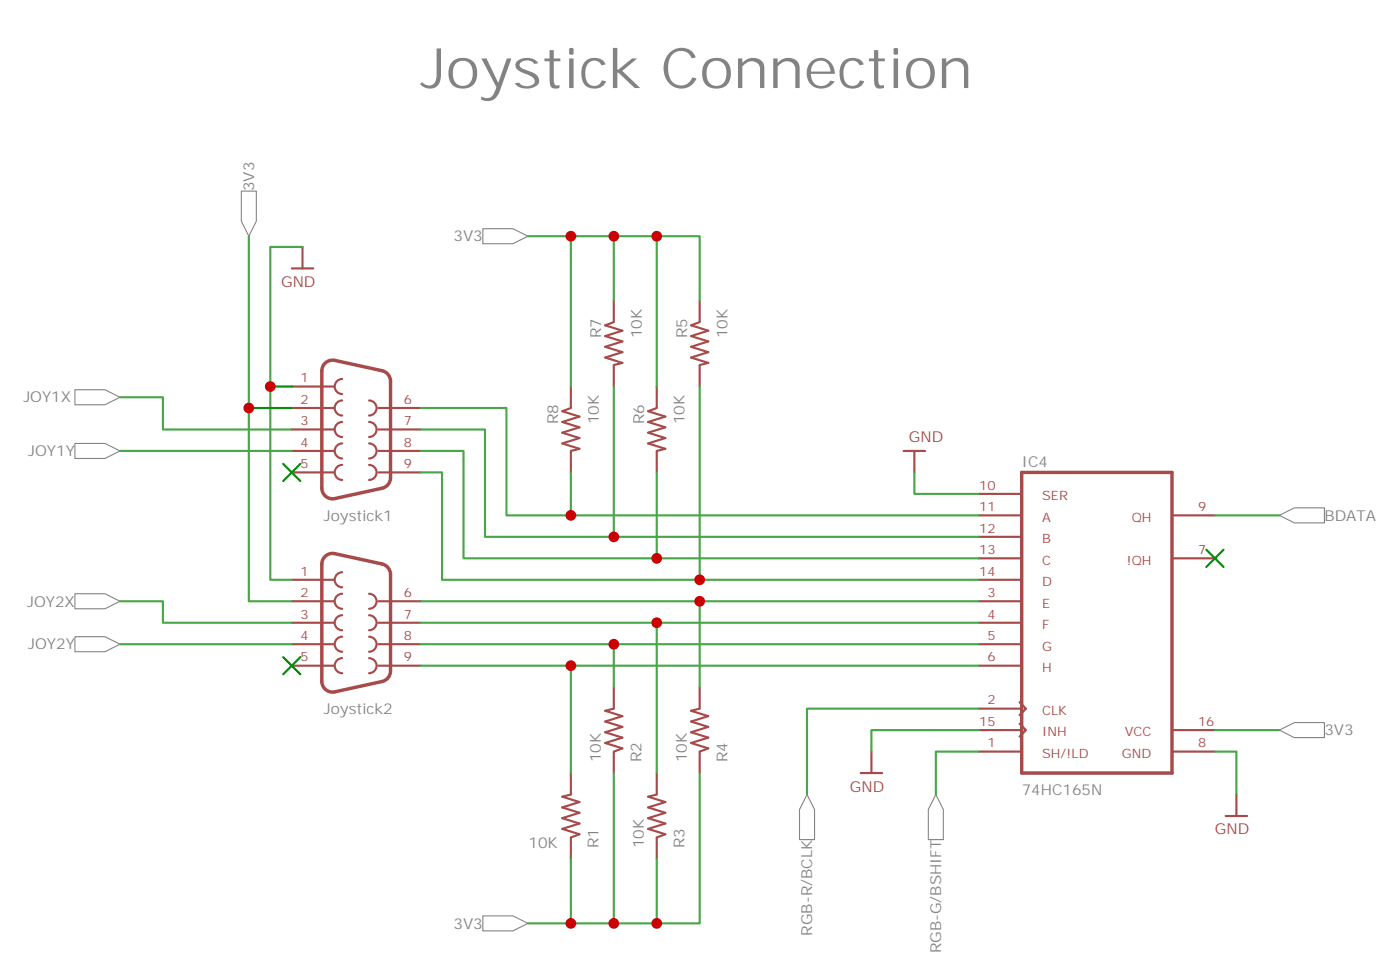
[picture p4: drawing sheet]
<svg xmlns="http://www.w3.org/2000/svg" width="230mm" height="161mm" viewBox="0 0 230 161" stroke-linecap="round" stroke-linejoin="round" font-family="sans-serif">
<g fill="none" stroke="#a64a4a" stroke-width=".35">
<path d="M100.9 49.4v3.5M100.9 52.9l-1.5 .5 2.9 .9-2.9 .9 2.9 .9-2.9 .9 2.9 .9-2.9 .8 2.9 .9-1.4 .4M115 49.4v3.5M115 52.9l-1.4 .5 2.8 .9-2.8 .9 2.8 .9-2.8 .9 2.8 .9-2.8 .8 2.8 .9-1.4 .4M47.9 63.5h7M47.9 67h7M47.9 70.6h7M47.9 74.1h7M47.9 77.6h7M56.2 65.8a1.23 1.23 0 0 0-1.2 1.2 1.23 1.23 0 0 0 1.2 1.3M56.2 62.3a1.23 1.23 0 0 0-1.2 1.2 1.23 1.23 0 0 0 1.2 1.2M56.2 69.3a1.23 1.23 0 0 0-1.2 1.3 1.23 1.23 0 0 0 1.2 1.2"/>
<path d="M56.2 72.8a1.23 1.23 0 0 0-1.2 1.3 1.23 1.23 0 0 0 1.2 1.2M56.2 76.4a1.23 1.23 0 0 0-1.2 1.2 1.23 1.23 0 0 0 1.2 1.2M60.6 65.8a1.23 1.23 0 0 1 1.3 1.2 1.23 1.23 0 0 1-1.3 1.3M60.6 72.8a1.23 1.23 0 0 1 1.3 1.3 1.23 1.23 0 0 1-1.3 1.2M60.6 69.3a1.23 1.23 0 0 1 1.3 1.3 1.23 1.23 0 0 1-1.3 1.2M60.6 76.4a1.23 1.23 0 0 1 1.3 1.2 1.23 1.23 0 0 1-1.3 1.2M62.2 67h6.9M62.2 70.6h6.9M62.2 74.1h6.9M62.2 77.6h6.9M93.8 63.5v3.5M93.8 74.1v3.5"/>
<path d="M93.8 67l-1.4 .6 2.8 .8-2.8 .9 2.8 .9-2.8 .9 2.8 .9-2.8 .8 2.8 .9-1.4 .4M100.9 60v3.5M107.9 63.5v3.5M107.9 74.1v3.5M107.9 67l-1.4 .6 2.8 .8-2.8 .9 2.8 .9-2.8 .9 2.8 .9-2.8 .8 2.8 .9-1.4 .4M115 60v3.5M47.9 98.8h7M47.9 95.2h7M56.2 97.5a1.23 1.23 0 0 0-1.2 1.3 1.23 1.23 0 0 0 1.2 1.2M56.2 94a1.23 1.23 0 0 0-1.2 1.3 1.23 1.23 0 0 0 1.2 1.2M60.6 97.5a1.23 1.23 0 0 1 1.3 1.3 1.23 1.23 0 0 1-1.3 1.2M62.2 98.8h6.9"/>
<path d="M160.8 98.8h7M160.8 91.7h7M160.8 84.7h7M160.8 81.1h7M160.8 88.2h7M160.8 95.2h7M192.7 91.7h6.9M192.7 84.7h6.9M47.9 102.3h7M47.9 105.8h7M47.9 109.4h7M56.2 101.1a1.23 1.23 0 0 0-1.2 1.2 1.23 1.23 0 0 0 1.2 1.2"/>
<path d="M56.2 104.6a1.23 1.23 0 0 0-1.2 1.2 1.23 1.23 0 0 0 1.2 1.3M56.2 108.1a1.23 1.23 0 0 0-1.2 1.3 1.23 1.23 0 0 0 1.2 1.2M60.6 104.6a1.23 1.23 0 0 1 1.3 1.2 1.23 1.23 0 0 1-1.3 1.3M60.6 101.1a1.23 1.23 0 0 1 1.3 1.2 1.23 1.23 0 0 1-1.3 1.2M60.6 108.1a1.23 1.23 0 0 1 1.3 1.3 1.23 1.23 0 0 1-1.3 1.2M62.2 102.3h6.9M62.2 105.8h6.9M62.2 109.4h6.9M100.9 116.4l-1.5 .4 2.9 .9-2.9 .8 2.9 .9-2.9 .9 2.9 .9-2.9 .9 2.9 .8-1.4 .6M100.9 112.9v3.5M115 116.4l-1.4 .4 2.8 .9-2.8 .8 2.8 .9-2.8 .9 2.8 .9-2.8 .9 2.8 .8-1.4 .6M115 112.9v3.5"/>
<path d="M160.8 116.4h7M160.8 102.3h7M160.8 105.8h7M160.8 109.4h7M160.8 119.9h7M167.5 115.4l1.1 1-1.1 1.1M167.5 118.9l1.1 1-1.1 1.1M192.7 119.9h6.9M93.8 130.5l-1.4 .4 2.8 .9-2.8 .8 2.8 .9-2.8 .9 2.8 .9-2.8 .9 2.8 .9-1.4 .5M93.8 127v3.5M93.8 137.6v3.5M100.9 123.5v3.5"/>
<path d="M107.9 130.5l-1.4 .4 2.8 .9-2.8 .8 2.8 .9-2.8 .9 2.8 .9-2.8 .9 2.8 .9-1.4 .5M107.9 127v3.5M107.9 137.6v3.5M115 123.5v3.5M160.8 123.5h7M192.7 123.5h6.9"/>
</g>
<path d="M64.2 62.6a1.77 1.77 0 0 0-1.4-1.7l-7.8-1.7a1.76 1.76 0 0 0-2.1 1.7v19.3a1.76 1.76 0 0 0 2.1 1.7l7.8-1.7a1.76 1.76 0 0 0 1.4-1.7v-15.9M167.9 77.6h24.7v49.4h-24.7zM53.4 91.4a1.75 1.75 0 0 1 1.6-.4l7.8 1.7a1.77 1.77 0 0 1 1.4 1.7v15.8a1.76 1.76 0 0 1-1.4 1.8l-7.8 1.7a1.76 1.76 0 0 1-2.1-1.8v-19.2v-.5z" fill="none" stroke="#a64a4a" stroke-width=".56"/>
<g fill="#fff" stroke="#828282" stroke-width=".18">
<path d="M79.3 150.5h5l2.4 1.2-2.4 1.2h-5z"/>
<path d="M79.3 37.6h5l2.4 1.2-2.4 1.2h-5z"/>
<path d="M210.2 119.9l2.5-1.2h4.9v2.5h-4.9z"/>
<path d="M39.7 31.4h2.4v4.9l-1.2 2.5-1.2-2.5z"/>
<path d="M153.8 130.5l1.2 2.5v4.9h-2.5v-4.9z"/>
<path d="M132.6 130.5l1.2 2.5v4.9h-2.4v-4.9z"/>
<path d="M210.2 84.7l2.5-1.3h4.9v2.5h-4.9z"/>
<path d="M12.3 97.5h5l2.4 1.3-2.4 1.2h-5z"/>
<path d="M12.3 104.6h5l2.4 1.2-2.4 1.3h-5z"/>
<path d="M12.3 72.8h5l2.4 1.3-2.4 1.2h-5z"/>
<path d="M12.3 64h5l2.4 1.3-2.4 1.2h-5z"/>
</g>
<path d="M47.9 44.1h3.6M49.7 40.6v3.5M148.5 74.1h3.5M150.2 74.1v3.5M141.4 127h3.6M143.2 123.5v3.5M201.4 134.1h3.5M203.2 130.5v3.6" fill="none" stroke="#a64a4a" stroke-width=".35"/>
<g fill="none" stroke="#4aa64a" stroke-width=".35">
<path d="M40.9 38.8v60h7M86.7 38.8h7.1v24.7M93.8 38.8h7.1v10.6M100.9 38.8h7v24.7M107.9 38.8h7.1v10.6M49.7 40.6h-5.3v54.6h3.5M19.7 65.3h7.1v5.3h21.1M19.7 74.1h28.2M69.1 67h14.1v17.7h77.6M69.1 70.6h10.6v17.6h81.1M69.1 74.1h7.1v17.6h84.6M69.1 77.6h3.5v17.6h88.2"/>
<path d="M93.8 77.6v7.1M100.9 63.5v24.7M107.9 77.6v14.1M115 63.5v31.7M150.2 77.6v3.5h10.6M19.7 98.8h7.1v3.5h21.1M69.1 98.8h91.7M115 98.8v14.1M199.6 84.7h10.6M19.7 105.8h28.2M69.1 102.3h91.7M69.1 105.8h91.7"/>
<path d="M69.1 109.4h91.7M93.8 109.4v17.6M100.9 105.8v7.1M107.9 102.3v24.7M160.8 116.4h-28.2v14.1M160.8 119.9h-17.6v3.6M199.6 119.9h10.6M100.9 127v24.7M115 127v24.7h-28.3M160.8 123.5h-7v7M199.6 123.5h3.6v7M93.8 141.1v10.6"/>
<path d="M107.9 141.1v10.6"/>
</g>
<path d="M40.9 67h7M44.4 63.5h3.5" fill="none" stroke="#008700" stroke-width=".35"/>
<g fill="#c00">
<circle cx="40.9" cy="67" r=".88"/>
<circle cx="93.8" cy="151.7" r=".88"/>
<circle cx="100.9" cy="151.7" r=".88"/>
<circle cx="107.9" cy="151.7" r=".88"/>
<circle cx="107.9" cy="38.8" r=".88"/>
<circle cx="100.9" cy="38.8" r=".88"/>
<circle cx="93.8" cy="38.8" r=".88"/>
<circle cx="93.8" cy="84.7" r=".88"/>
<circle cx="100.9" cy="88.2" r=".88"/>
<circle cx="107.9" cy="91.7" r=".88"/>
<circle cx="115" cy="95.2" r=".88"/>
<circle cx="115" cy="98.8" r=".88"/>
<circle cx="107.9" cy="102.3" r=".88"/>
<circle cx="100.9" cy="105.8" r=".88"/>
<circle cx="93.8" cy="109.4" r=".88"/>
<circle cx="44.4" cy="63.5" r=".88"/>
</g>
<g fill="#c00" stroke="#008700" stroke-width=".35">
<path d="M198.2 90.3l2.8 2.8zM201 90.3l-2.8 2.8z"/>
<path d="M46.5 107.9l2.9 2.9zM49.4 107.9l-2.9 2.9z"/>
<path d="M46.5 76.2l2.9 2.8zM49.4 76.2l-2.9 2.8z"/>
</g>
<text font-size="9.2" fill="#838383" x="69.1" y="14.5">Joystick Connection</text>
<g font-size="2.5" fill="#838383">
<text x="41.8" y="31.4" transform="rotate(-90 41.8 31.4)">3V3</text>
<text x="74.5" y="39.7">3V3</text>
<text x="98.8" y="55.6" transform="rotate(-90 98.8 55.6)">R7</text>
<text x="105.4" y="55.6" transform="rotate(-90 105.4 55.6)">10K</text>
<text x="112.9" y="55.6" transform="rotate(-90 112.9 55.6)">R5</text>
<text x="119.6" y="55.6" transform="rotate(-90 119.6 55.6)">10K</text>
<text x="3.8" y="66.1">JOY1X</text>
<text x="91.7" y="69.7" transform="rotate(-90 91.7 69.7)">R8</text>
<text x="98.4" y="69.7" transform="rotate(-90 98.4 69.7)">10K</text>
<text x="105.8" y="69.7" transform="rotate(-90 105.8 69.7)">R6</text>
<text x="112.5" y="69.7" transform="rotate(-90 112.5 69.7)">10K</text>
<text x="4.6" y="74.9">JOY1Y</text>
<text x="167.9" y="76.7">IC4</text>
<text x="53.2" y="85.5">Joystick1</text>
<text x="217.6" y="85.5">BDATA</text>
<text x="4.5" y="99.6">JOY2X</text>
<text x="4.6" y="106.7">JOY2Y</text>
<text x="53.2" y="117.3">Joystick2</text>
<text x="98.7" y="125.2" transform="rotate(-90 98.7 125.2)">10K</text>
<text x="105.4" y="125.2" transform="rotate(-90 105.4 125.2)">R2</text>
<text x="112.9" y="125.2" transform="rotate(-90 112.9 125.2)">10K</text>
<text x="119.5" y="125.2" transform="rotate(-90 119.5 125.2)">R4</text>
<text x="217.6" y="120.8">3V3</text>
<text x="167.9" y="130.5">74HC165N</text>
<text x="86.8" y="139.3">10K</text>
<text x="98.4" y="139.3" transform="rotate(-90 98.4 139.3)">R1</text>
<text x="105.8" y="139.3" transform="rotate(-90 105.8 139.3)">10K</text>
<text x="112.5" y="139.3" transform="rotate(-90 112.5 139.3)">R3</text>
<text x="74.5" y="152.6">3V3</text>
<text x="133.5" y="153.7" transform="rotate(-90 133.5 153.7)">RGB-R/BCLK</text>
<text x="154.6" y="156.6" transform="rotate(-90 154.6 156.6)">RGB-G/BSHIFT</text>
</g>
<g font-size="2.5" fill="#a54b4b">
<text x="46.2" y="47.1">GND</text>
<text x="149.3" y="72.5">GND</text>
<text x="139.7" y="130">GND</text>
<text x="199.6" y="137.1">GND</text>
</g>
<g font-size="2.1" fill="#a54b4b">
<text x="49.4" y="62.8">1</text>
<text x="49.4" y="66.3">2</text>
<text x="49.4" y="69.9">3</text>
<text x="66.3" y="66.3">6</text>
<text x="66.3" y="69.9">7</text>
<text x="49.4" y="73.4">4</text>
<text x="49.4" y="76.9">5</text>
<text x="66.3" y="73.4">8</text>
<text x="66.3" y="76.9">9</text>
<text x="160.9" y="80.4">10</text>
<text x="160.9" y="84">11</text>
<text x="171.2" y="82.2">SER</text>
<text x="196.9" y="84">9</text>
<text x="160.9" y="87.5">12</text>
<text x="171.2" y="85.7">A</text>
<text x="171.2" y="89.2">B</text>
<text x="186" y="85.7">QH</text>
<text x="49.4" y="94.6">1</text>
<text x="160.9" y="91">13</text>
<text x="160.9" y="94.6">14</text>
<text x="171.2" y="92.8">C</text>
<text x="185.1" y="92.8">!QH</text>
<text x="196.9" y="91">7</text>
<text x="49.4" y="98.1">2</text>
<text x="49.4" y="101.6">3</text>
<text x="66.3" y="98.1">6</text>
<text x="66.3" y="101.6">7</text>
<text x="162.3" y="98.1">3</text>
<text x="162.3" y="101.6">4</text>
<text x="171.2" y="99.8">E</text>
<text x="171.2" y="96.3">D</text>
<text x="49.4" y="105.1">4</text>
<text x="66.3" y="105.1">8</text>
<text x="162.3" y="105.1">5</text>
<text x="171.2" y="103.3">F</text>
<text x="171.2" y="106.9">G</text>
<text x="49.4" y="108.7">5</text>
<text x="66.3" y="108.7">9</text>
<text x="162.3" y="108.7">6</text>
<text x="171.2" y="110.4">H</text>
<text x="160.9" y="119.2">15</text>
<text x="162.3" y="115.7">2</text>
<text x="171.2" y="117.5">CLK</text>
<text x="196.9" y="119.2">16</text>
<text x="162.3" y="122.8">1</text>
<text x="171.2" y="124.5">SH/!LD</text>
<text x="171.2" y="121">INH</text>
<text x="184.4" y="124.5">GND</text>
<text x="184.8" y="121">VCC</text>
<text x="196.9" y="122.8">8</text>
</g>
</svg>
